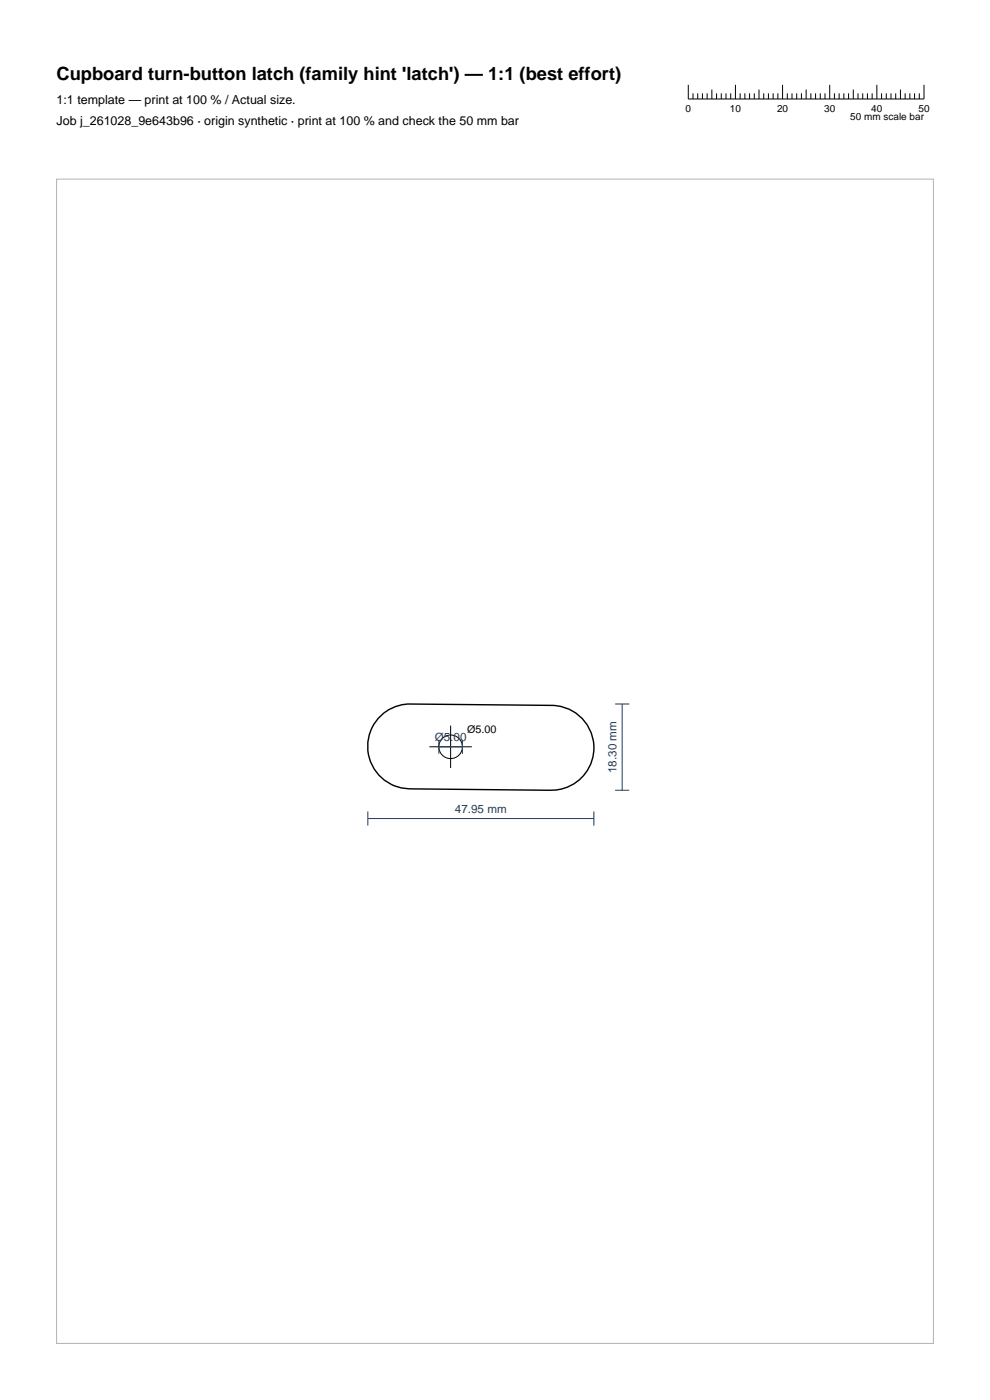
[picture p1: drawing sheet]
<svg xmlns="http://www.w3.org/2000/svg" width="210mm" height="297mm" viewBox="0 0 210 297" stroke-linecap="round" stroke-linejoin="round" font-family="sans-serif">
<g fill="none" stroke="#000" stroke-width=".21">
<path d="M146 18v3h50v-3M147 19.8v1.2M148 19.8v1.2M149 19.8v1.2M150 19.8v1.2M151 19v2M152 19.8v1.2M153 19.8v1.2M154 19.8v1.2M155 19.8v1.2M156 18v3M157 19.8v1.2"/>
<path d="M158 19.8v1.2M159 19.8v1.2M160 19.8v1.2M161 19v2M162 19.8v1.2M163 19.8v1.2M164 19.8v1.2M165 19.8v1.2M166 18v3M167 19.8v1.2M168 19.8v1.2M169 19.8v1.2"/>
<path d="M170 19.8v1.2M171 19v2M172 19.8v1.2M173 19.8v1.2M174 19.8v1.2M175 19.8v1.2M176 18v3M177 19.8v1.2M178 19.8v1.2M179 19.8v1.2M180 19.8v1.2M181 19v2"/>
<path d="M182 19.8v1.2M183 19.8v1.2M184 19.8v1.2M185 19.8v1.2M186 18v3M187 19.8v1.2M188 19.8v1.2M189 19.8v1.2M190 19.8v1.2M191 19v2M192 19.8v1.2M193 19.8v1.2"/>
<path d="M194 19.8v1.2M195 19.8v1.2M91.1 158.4h9M95.6 153.9v9"/>
<circle cx="95.6" cy="158.4" r="2.5"/>
</g>
<path d="M80.2 152.4a9 9 0 0 1 6.3-3l31 .3a9 9 0 0 1 8.5 9.4 9 9 0 0 1-9.4 8.6l-29.8-.3a9 9 0 0 1-8-5.4 9 9 0 0 1 1.4-9.6z" fill="none" stroke="#000" stroke-width=".3"/>
<path d="M93.1 158.4h5M93.1 156.9v3M98.1 156.9v3M130.5 149.4h3M132 149.4v18.3M78 173.7h48M78 172.2v2.9M126 172.2v2.9M130.5 167.7h3" fill="none" stroke="#1f3b5e" stroke-width=".21"/>
<path d="M12 38h186v247h-186z" fill="none" stroke="#b3b3b3" stroke-width=".21"/>
<text font-size="3.9" x="12" y="17">Cupboard turn-button latch (family hint 'latch') — 1:1 (best effort)</text>
<g font-size="2.6">
<text x="12" y="22">1:1 template — print at 100 % / Actual size.</text>
<text x="12" y="26.5">Job j_261028_9e643b96 · origin synthetic · print at 100 % and check the 50 mm bar</text>
</g>
<g font-size="2.5" fill="#1f3b5e">
<text x="92.2" y="157.2">Ø5.00</text>
<text x="130.8" y="164" transform="rotate(-90 130.8 164)">18.30 mm</text>
<text x="96.5" y="172.5">47.95 mm</text>
</g>
<text font-size="2.3" x="99.1" y="155.4">Ø5.00</text>
<g font-size="2.1">
<text x="145.4" y="23.8">0</text>
<text x="154.8" y="23.8">10</text>
<text x="164.8" y="23.8">20</text>
<text x="174.8" y="23.8">30</text>
<text x="184.8" y="23.8">40</text>
<text x="194.8" y="23.8">50</text>
<text x="180.4" y="25.5">50 mm scale bar</text>
</g>
</svg>
